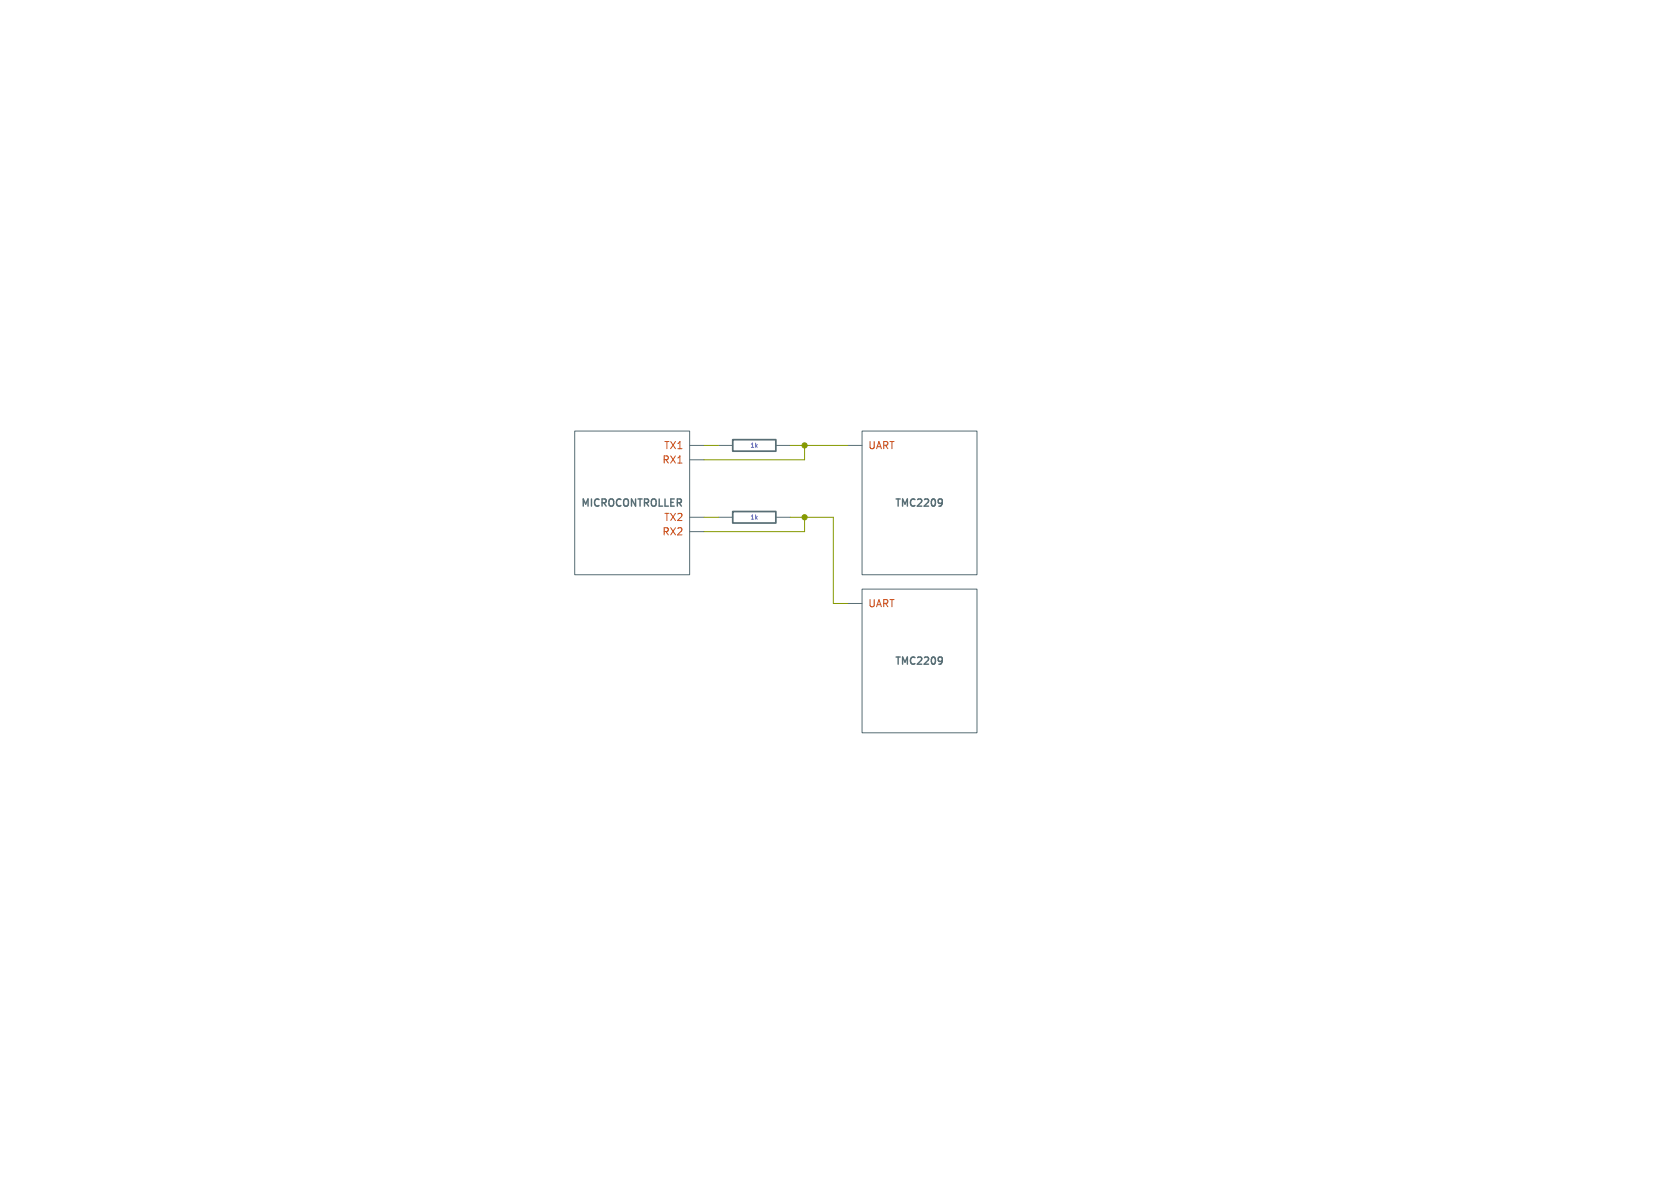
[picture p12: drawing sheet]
<svg xmlns="http://www.w3.org/2000/svg" width="297mm" height="210mm" viewBox="0 0 297 210" stroke-linecap="round" stroke-linejoin="round" font-family="sans-serif">
<g fill="none" stroke="#586e75" stroke-width=".18">
<path d="M101.6 76.2h20.3v25.4h-20.3zM121.9 78.7h2.6M127 78.7h2.5M137.2 78.7h2.5M149.9 78.7h2.5M152.4 76.2h20.3v25.4h-20.3zM121.9 91.4h2.6M121.9 81.3h2.6M121.9 94h2.6M127 91.4h2.5M137.2 91.4h2.5M149.9 106.7h2.5"/>
<path d="M152.4 104.1h20.3v25.4h-20.3z"/>
</g>
<path d="M166.3 88.2l.2 .1a1.03 1.03 0 0 1-.2 1.1M166.6 88.7l-.3 .3M166.3 116.1l.2 .2a1.03 1.03 0 0 1-.2 1.1M166.6 116.7l-.3 .2" fill="none" stroke="#586e75" stroke-width=".25"/>
<path d="M129.5 77.7h7.7v2.1h-7.7zM129.5 90.4h7.7v2.1h-7.7z" fill="none" stroke="#586e75" stroke-width=".3"/>
<path d="M124.5 78.7h2.5M139.7 78.7h10.2M142.2 78.7v2.6h-17.7M124.5 91.4h2.5M139.7 91.4h7.6v15.3h2.6M142.2 91.4v2.6h-17.7" fill="none" stroke="#859900" stroke-width=".18"/>
<g fill="#859900" stroke="#859900" stroke-width=".18">
<circle cx="142.2" cy="91.4" r=".46"/>
<circle cx="142.2" cy="78.7" r=".46"/>
</g>
<g font-size="1.8" fill="#cb4b16">
<text x="117" y="82.1">RX1</text>
<text x="117.3" y="79.6">TX1</text>
<text x="153.4" y="79.6">UART</text>
<text x="117" y="94.8">RX2</text>
<text x="117.3" y="92.3">TX2</text>
<text x="153.4" y="107.5">UART</text>
</g>
<g font-size="1.8" fill="#586e75">
<text x="102.6" y="89.9">MICROCONTROLLER</text>
<text x="158" y="89.9">TMC2209</text>
<text x="158" y="117.9">TMC2209</text>
</g>
<g font-size="1.1" fill="#6c71c4">
<text x="132.5" y="79.3">1k</text>
<text x="132.5" y="92">1k</text>
</g>
</svg>
